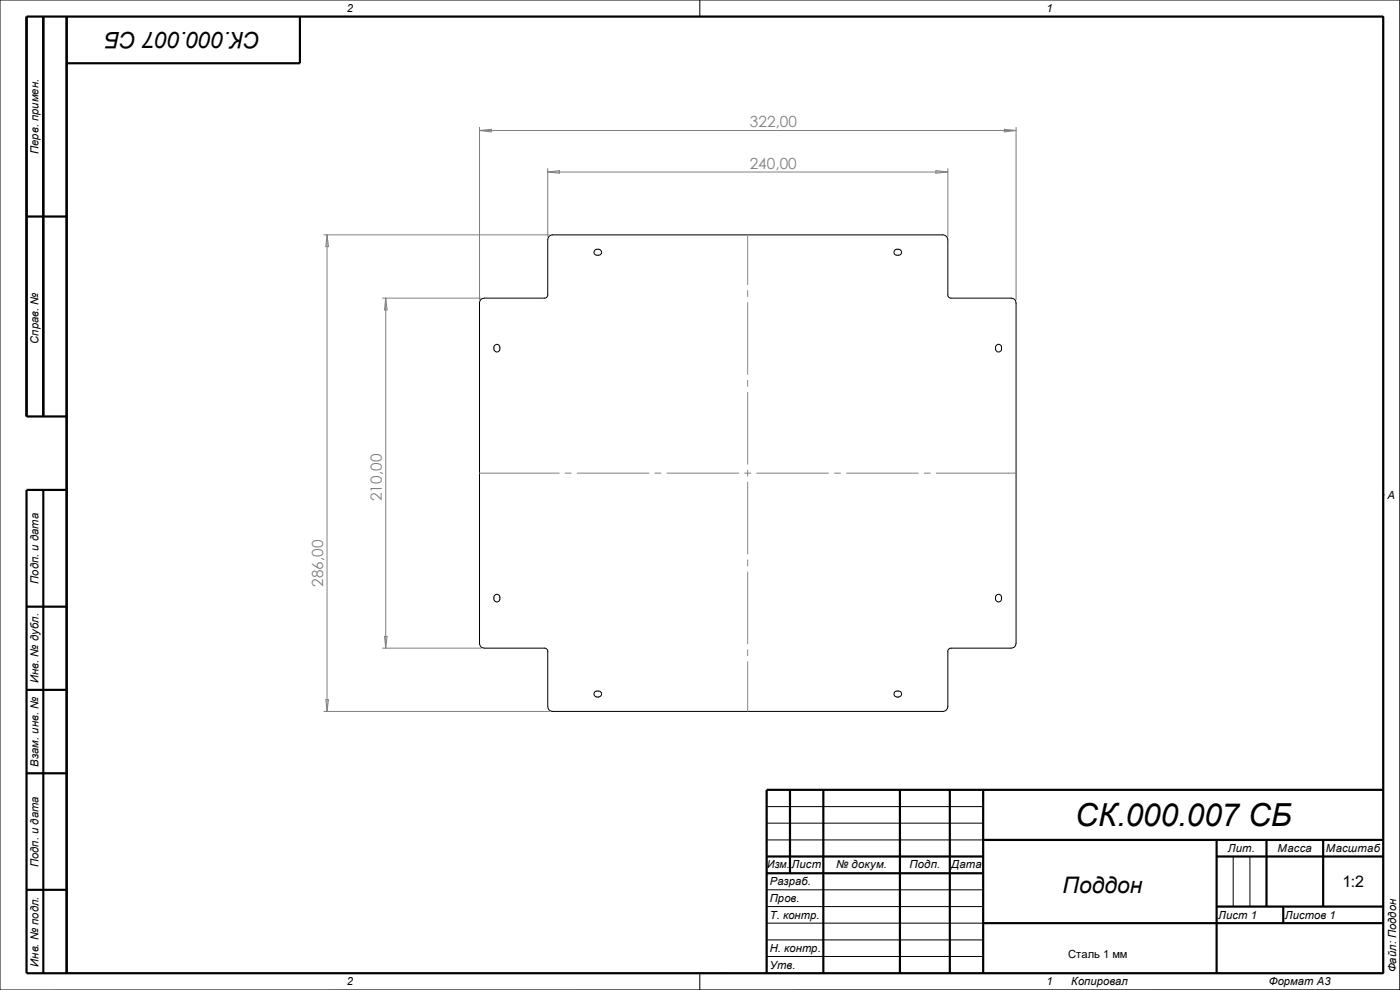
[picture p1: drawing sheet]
<svg xmlns="http://www.w3.org/2000/svg" width="297mm" height="210mm" viewBox="0 0 297 210" stroke-linecap="round" stroke-linejoin="round" font-family="sans-serif">
<g fill="none" stroke="#000" stroke-width=".21">
<path d="M0 0h297v210h-297zM14.1 3.5h279.4v203h-279.4zM148.5 0v3.5M153.8 3.5h.1M5.6 45.9h8.5M126.2 53.1a.74 .74 0 0 1 1.1-.1 .74 .74 0 0 1 0 1.1h-.3a.68 .68 0 0 1-.8-.2 .68 .68 0 0 1 0-.8zM189.8 53.1a.78 .78 0 0 1 1.1-.2 .78 .78 0 0 1 .2 1.1 .78 .78 0 0 1-1.1 .1 .78 .78 0 0 1-.2-1zM102 63.5l.8-.3h12.7a.72 .72 0 0 0 .7-.7v-11.6a1.02 1.02 0 0 1 1.1-1.1h82.7a1.08 1.08 0 0 1 1.1 1.1v11.6a.66 .66 0 0 0 .7 .7h12.7a1.02 1.02 0 0 1 1.1 1.1v72.1a1.02 1.02 0 0 1-1.1 1.1h-12.7a.66 .66 0 0 0-.7 .7v11.7a1.08 1.08 0 0 1-1.1 1h-82.7a1.02 1.02 0 0 1-1.1-1v-11.7a.72 .72 0 0 0-.7-.7h-12.7a1.02 1.02 0 0 1-1.1-1.1v-72.3zM105 73.2a.68 .68 0 0 1 .8 0 .68 .68 0 0 1 .2 .8 .68 .68 0 0 1-.8 .6 .68 .68 0 0 1-.4-.9zM211.4 73.2a.68 .68 0 0 1 .9 0 .68 .68 0 0 1 .2 .8 .68 .68 0 0 1-.9 .6 .68 .68 0 0 1-.4-.9zM14.1 105h.1M293.5 105h.1"/>
<path d="M105 126.3a.76 .76 0 0 1 1.1 .3 .76 .76 0 0 1-.4 1 .78 .78 0 0 1-.9-.4 .78 .78 0 0 1 .2-.9zM211.4 126.3a.76 .76 0 0 1 1.1 .3 .76 .76 0 0 1-.4 1 .78 .78 0 0 1-.9-.4 .78 .78 0 0 1 .2-.9zM126.2 146.8a.76 .76 0 0 1 1-.2 .76 .76 0 0 1 .2 1.1 .76 .76 0 0 1-1 .1 .76 .76 0 0 1-.2-1zM189.8 146.8a.78 .78 0 0 1 1.1-.2 .78 .78 0 0 1 .2 1.1 .78 .78 0 0 1-1.1 .1 .78 .78 0 0 1-.2-1zM162.6 178.2h46M162.6 174.6h46M162.6 171.1h46M162.6 195.8h46M162.6 188.8h46M162.6 192.3h46M162.6 199.4h46M261.6 181.7v10.6"/>
<path d="M265.2 181.7v10.6M148.5 206.5v3.5M153.8 206.5h.1M162.6 202.9h46"/>
</g>
<g fill="none" stroke="#000" stroke-width=".47">
<path d="M9.2 3.5v84.8M14.1 3.5v203M63.6 3.5v9.9h-49.5M5.6 45.9h8.5M14.1 88.3h-8.5v-84.8h287.9v203h-287.9v-102.6h8.5M9.2 103.9v102.6M5.6 128.7h8.5M5.6 146.3h8.5M5.6 164h8.5M167.6 167.6v17.7M174.7 167.6v38.9M190.9 167.6v38.9"/>
<path d="M201.5 167.6v38.9M208.6 167.6v38.9M208.6 178.2h84.9M258.1 178.2v28.3M268.7 178.2v14.1M280.7 178.2v14.1M293.5 167.6h-130.9v38.9M5.6 188.8h8.5M162.6 185.3h46M162.6 181.7h46M208.6 195.8h84.9M258.1 181.7h35.4"/>
<path d="M258.1 192.3h35.4M272.2 192.3v3.5"/>
</g>
<g fill="none" stroke="#808080" stroke-width=".21">
<path d="M101.7 27v36.6M101.7 27.7h113.9M101.7 27.7l2.5-.3v.6zM116.2 35.8v14.4M116.2 36.5h84.9M116.2 36.5l2.5-.3v.5zM198.5 36.2l2.6 .3-2.6 .2zM201.1 35.8v14.4M213.1 27.4l2.5 .3-2.5 .3zM215.6 27v36.6M68.7 49.8h47.8M69.4 49.8l.3 2.5h-.6z"/>
<path d="M69.4 49.8v101.1M158.6 49.8v10.6M81.2 63.2h20.9M81.8 63.2v74.3M81.8 63.2l.3 2.5h-.5zM158.6 61.6v1.3M158.6 64.2v15.2M158.6 80.7v1.3M158.6 83.2v15.3M158.6 99.7v1.3M101.7 100.4h16.9M119.9 100.4h1.3"/>
<path d="M122.4 100.4h15.3M138.9 100.4h1.3M141.5 100.4h15.2M158 100.4h1.3M158.6 102.3v15.2M158.6 118.8v1.3M160.5 100.4h15.3M177 100.4h1.3M179.6 100.4h15.2M196.1 100.4h1.3M198.6 100.4h17M81.2 137.5h20.9"/>
<path d="M81.6 135h.5l-.3 2.5zM158.6 121.3v15.3M158.6 137.8v1.3M68.7 150.9h47.8M69.1 148.4h.6l-.3 2.5zM158.6 140.4v10.5"/>
</g>
<text font-size="6.7" x="228.1" y="175.1">СК.000.007 СБ</text>
<g font-size="4.8">
<text x="55.2" y="6.8" transform="rotate(-180 55.2 6.8)">СК.000.007 СБ</text>
<text x="225.4" y="189.4">Поддон</text>
</g>
<text font-size="3.4" x="284.8" y="188.1">1:2</text>
<g font-size="3.3" fill="#808080">
<text x="159.1" y="27">322,00</text>
<text x="159.1" y="35.8">240,00</text>
<text x="81" y="106.3" transform="rotate(-90 81 106.3)">210,00</text>
<text x="68.6" y="124.5" transform="rotate(-90 68.6 124.5)">286,00</text>
</g>
<g font-size="2.4">
<text x="73.6" y="2.5">2</text>
<text x="222" y="2.5">1</text>
<text x="8.2" y="32.7" transform="rotate(-90 8.2 32.7)">Перв. примен.</text>
<text x="8.2" y="72.9" transform="rotate(-90 8.2 72.9)">Справ. №</text>
<text x="294.4" y="105.8">A</text>
<text x="8.2" y="123.8" transform="rotate(-90 8.2 123.8)">Подп. и дата</text>
<text x="8.2" y="144.9" transform="rotate(-90 8.2 144.9)">Инв. № дубл.</text>
<text x="8.2" y="162.6" transform="rotate(-90 8.2 162.6)">Взам. инв. №</text>
<text x="8.2" y="183.9" transform="rotate(-90 8.2 183.9)">Подп. и дата</text>
<text x="162.8" y="184.2">Изм.</text>
<text x="167.9" y="184.2">Лист</text>
<text x="177.4" y="184.2">№ докум.</text>
<text x="192.9" y="184.2">Подп.</text>
<text x="201.8" y="184.2">Дата</text>
<text x="260.5" y="180.7">Лит.</text>
<text x="271.1" y="180.7">Масса</text>
<text x="281.3" y="180.7">Масштаб</text>
<text x="163.3" y="187.8">Разраб.</text>
<text x="163.3" y="191.3">Пров.</text>
<text x="163.3" y="194.9">Т. контр.</text>
<text x="258.4" y="194.9">Лист 1</text>
<text x="272.6" y="194.9">Листов 1</text>
<text x="163.3" y="201.9">Н. контр.</text>
<text x="226.6" y="203.3">Сталь 1 мм</text>
<text x="8.2" y="205.1" transform="rotate(-90 8.2 205.1)">Инв. № подл.</text>
<text x="73.6" y="209">2</text>
<text x="163.3" y="205.5">Утв.</text>
<text x="222" y="209">1</text>
<text x="227.3" y="209">Копировал</text>
<text x="269.2" y="209">Формат А3</text>
<text x="296.2" y="206.3" transform="rotate(-90 296.2 206.3)">Файл: Поддон</text>
</g>
</svg>
